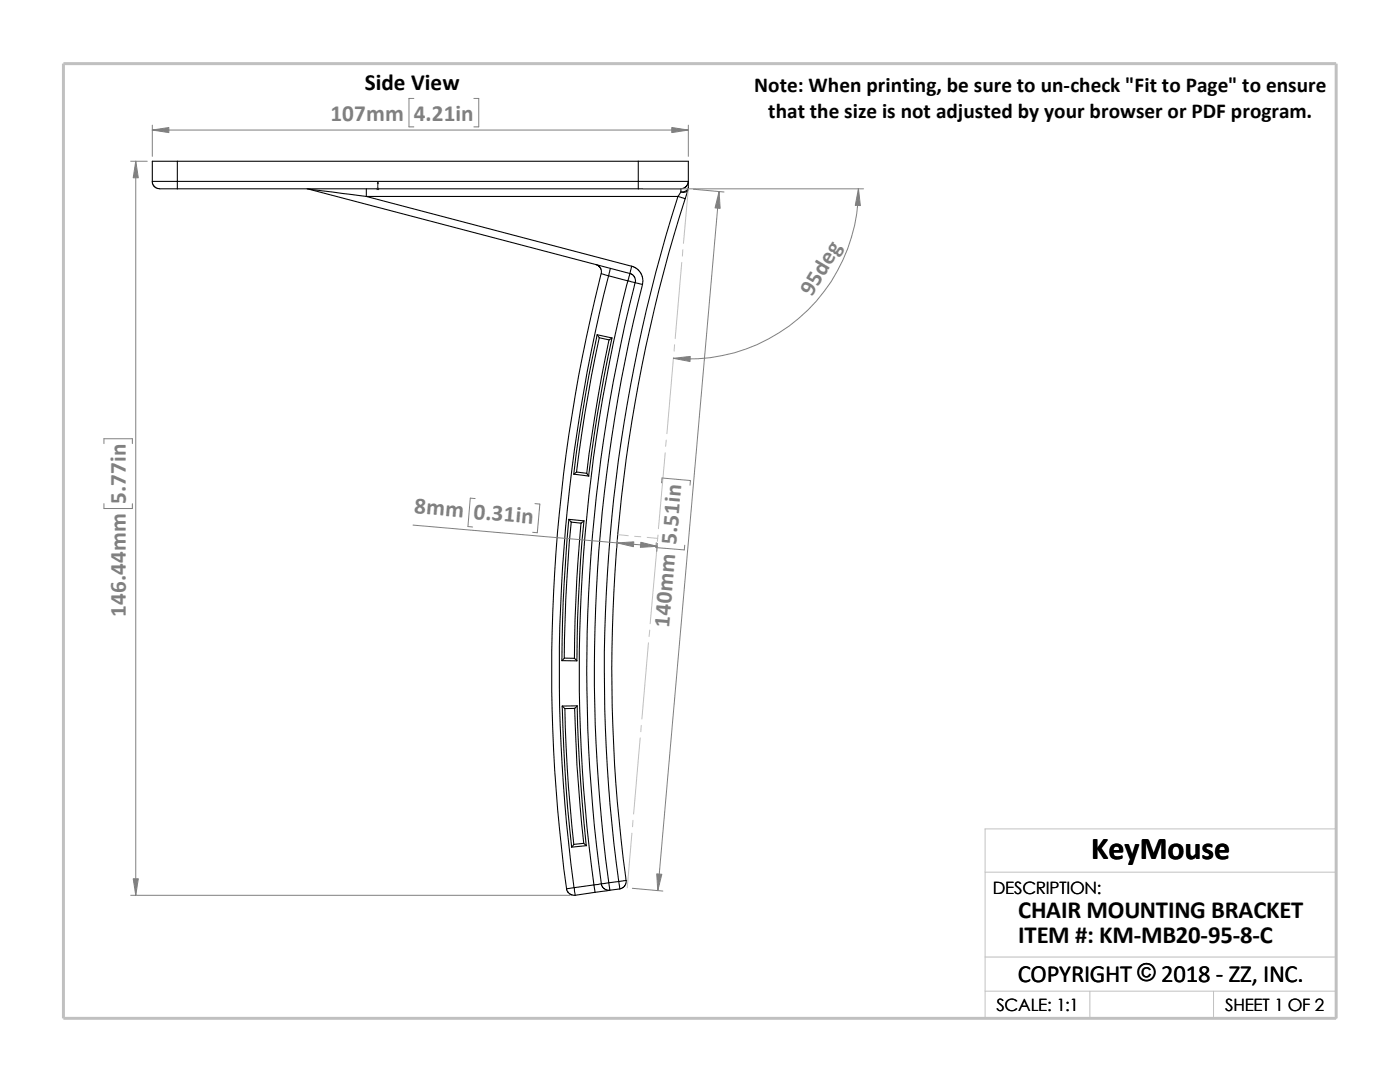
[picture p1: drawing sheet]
<svg xmlns="http://www.w3.org/2000/svg" width="279mm" height="216mm" viewBox="0 0 279 216" stroke-linecap="round" stroke-linejoin="round" font-family="sans-serif">
<g fill="none" stroke="#c0c0c0" stroke-width=".2">
<path d="M137.4 37.7l-1 10.9M136.1 52.4l-1.4 15.2M136.3 49.8l-.1 1.3M134.4 71.3l-1.3 15.2M134.6 68.8l-.1 1.3M132.8 90.3l-1.4 15.2M133 87.8l-.2 1.3M123.3 106.7l2.1 .2M126.7 107l1.2 .1M129.2 107.2l2.1 .2M131.1 109.3l-1.3 15.2M131.3 106.8l-.1 1.2"/>
<path d="M129.4 128.3l-1.3 15.2M129.7 125.7l-.2 1.3M127.8 147.2l-1.4 15.2M128 144.7l-.1 1.3M126.1 166.2l-.9 11M126.3 163.7l-.1 1.3M196.6 174h70.1M196.6 191h70.1M196.6 197.8h70.1M217.5 197.8v5.4M242.2 197.8v5.4M26.8 203.2h239.9v-37.8h-70.1v37.8"/>
</g>
<path d="M12.7 12.7h254v190.5h-254z" fill="none" stroke="#c0c0c0" stroke-width=".59"/>
<g fill="none" stroke="#000" stroke-width=".21">
<path d="M30.4 36.2h5M30.4 36.2v.3l.3 .6 .8 .5 3.9 .1M35.4 36.2v1.5M35.4 32.2h-5v4M35.4 32.2v4M35.4 36.2h92M35.4 32.2h92M35.4 37.7h92M61.3 37.7l.4 .1M61.7 37.8l64 16.8M61.7 37.8l11.4 1.4M73.1 39.2l53 13.9-.4 1.5"/>
<path d="M73.1 39.2h62.2M73.1 37.7v1.5M127.4 37.7h8.5M127.4 32.2v4M127.4 36.2h10M127.4 32.2h10v4M127.4 36.2v1.5M135.3 39.2a311.5 311.5 0 0 0-11.8 136.7M135.3 39.2l1.4 .5M135.9 37.7v.6M135.9 38.3l-.6 .9M136.7 39.7a310 310 0 0 0-11.8 136"/>
<path d="M137.3 37.9a1.14 1.14 0 0 1-1.4 .4M137.3 37.9l-.6 1.8M137.4 36.2l-.4 .9-.4 .4-.7 .2M137.4 37.5a1.3 1.3 0 0 1-1.5 .8M137.4 36.2v1.3M137.4 37.5l-.1 .4M118.9 52.8l.5 .2 .5 .6 .1 1 1.5 .4M120 54.6a321.4 321.4 0 0 0-6.9 122.7l1.5-.2M121.5 55a320.9 320.9 0 0 0-6.9 122.1M121.5 55l3.8 1M121.8 53.6l-.3 1.4M125.3 56a316.4 316.4 0 0 0-6.8 120.6"/>
<path d="M125.3 56l1.5 .4M125.7 54.6l.5 .2 .4 .4 .2 .7v.5M125.7 54.6l-.4 1.4M126 53.1l1.1 .5 .8 .9 .4 1-.1 1.3M126.7 56.3a315 315 0 0 0-6.7 120.1M126.8 56.4l1.4 .4M128.2 56.8a313.4 313.4 0 0 0-6.7 119.3M119.2 66.8a313.5 313.5 0 0 0-4.7 27.8M119.6 67.4l-.4-.6 2.9 .6M119.6 67.4l1.9 .4M119.6 67.4l-1.6 7.7-1.3 7.7-1.6 11.3M121.5 67.8l-2.1 11.2-1.8 11.6-.5 3.8"/>
<path d="M122.1 67.4l-.6 .4M122.1 67.4a291.2 291.2 0 0 0-4.6 27.6M117.1 94.4l.4 .6-3-.4M117.1 94.4l-2-.2-.6 .4M113.5 103.6l.5 .6M113.5 103.6l3 .3M113.5 103.6a312.9 312.9 0 0 0-1.4 28.2M114 104.2l-.4 3.9-.7 11.7-.3 11.5M116 104.4l-.9 11.3-.3 7.8-.2 7.9M116.5 103.9l-.5 .5-2-.2M116.5 103.9a320.3 320.3 0 0 0-1.4 27.9M114.6 131.4l.5 .5-3-.1"/>
<path d="M114.6 131.4l-2-.1-.5 .5M112.2 140.9a334.2 334.2 0 0 0 1.9 28.1M112.7 141.4l.3 7.8 .5 7.9 1 11.3M114.7 141.4l.4 11.3 1.4 15.6M114.7 141.4h-2M115.2 140.8a328.9 328.9 0 0 0 1.8 27.9M115.2 140.8l-.5 .6M115.2 140.8l-3 .1 .5 .5M113.1 177.3l.2 .7 .4 .4 1.1 .2M114.6 177.1l.2 1.5M116.5 168.3l.6 .4-3 .3M116.5 168.3l-2 .2-.4 .5"/>
<path d="M118.5 176.6l-3.9 .5M118.5 176.6l.2 1.5M118.7 178.1l-3.9 .5M120 176.4l-1.5 .2M120 176.4l.2 .6 .4 .4 .5 .2h.6M121.5 176.1l-1.5 .3M121.5 176.1l.2 1.5M121.7 177.6l-3 .5M123.5 175.9l-2 .2M123.5 175.9l1.5-.2-.3 1-.4 .4-.6 .3M123.5 175.9l.2 1.5M123.7 177.4l-2 .2"/>
</g>
<path d="M75.4 36.3l.1 .4h-.2z" fill="#00f" stroke="#00f" stroke-width=".2"/>
<path d="M75.3 37.7h.3M75.3 37.5l.3 .3M75.4 37.7h.1M75.4 36.3v1.5M75.5 37.5l-.3 .3" fill="none" stroke="#00f" stroke-width=".2"/>
<g fill="none" stroke="#808080" stroke-width=".2">
<path d="M82.6 19.6h-1v5.7h1M94.6 19.6h.9v5.7h-.9M26.1 32.2h3.3M27.1 32.2v146.4M30.4 26h107M30.4 25v6.2M128.4 37.7h43.9M137.4 25v6.2M138.4 37.8l6.1 .5M143.5 38.2l-12.2 139.5M171.3 37.7a33.9 33.9 0 0 1-36.9 33.8M20.7 88.5v-1h5.7v1"/>
<path d="M94.8 99.5l-.9-.1-.5 5.7 .9 .1M132 96.4l.1-1 5.7 .5-.1 .9M20.7 100.5v1h5.7v-1M82.4 104.8l48.7 4.2M106.8 100.5l.9 .1-.5 5.7-.9-.1M123.2 107.7l-.1 1.6M131 108.3l-.1 1 5.7 .4 .1-.9M131.2 108.4l-.1 1.6M26.1 178.6h87.7M126.2 177.2l6.1 .6"/>
</g>
<g fill="#808080" stroke="#808080" stroke-width=".2">
<path d="M143.5 38.2l.2 3.4-1-.1z"/>
<path d="M131.1 174.4l1 .1-.8 3.2z"/>
<path d="M127.9 108.2l3.2 .8-3.3 .2z"/>
<path d="M123.2 108.3l3.3-.2-.1 1z"/>
<path d="M134.4 71.5l3.4-.4-.1 1z"/>
<path d="M171.3 37.7l.4 3.3h-1z"/>
<path d="M30.4 26l3.3-.6v1.1z"/>
<path d="M134.1 25.4l3.3 .6-3.3 .5z"/>
<path d="M27.1 32.2l.5 3.3h-1z"/>
<path d="M26.6 175.3h1l-.5 3.3z"/>
</g>
<text font-size="6.4" x="217.8" y="171.4">KeyMouse</text>
<g font-size="4.9">
<text x="203.2" y="183.2">CHAIR MOUNTING BRACKET</text>
<text x="203.2" y="188.1">ITEM #: KM-MB20-95-8-C</text>
<text x="203.1" y="195.9">COPYRIGHT © 2018 - ZZ, INC.</text>
<text x="227" y="195.8">©</text>
</g>
<text font-size="4.6" x="72.8" y="18">Side View</text>
<g font-size="4.6" fill="#808080">
<text x="66" y="24.1">107mm</text>
<text x="82.6" y="24.1">4.21in</text>
<text x="162" y="59.3" transform="rotate(-59 162 59.3)">95deg</text>
<text x="25.1" y="100.5" transform="rotate(-90 25.1 100.5)">5.77in</text>
<text x="82.6" y="102.4" transform="rotate(5 82.6 102.4)">8mm 0.31in</text>
<text x="25.1" y="123.1" transform="rotate(-90 25.1 123.1)">146.44mm</text>
<text x="133.5" y="125.2" transform="rotate(-85 133.5 125.2)">140mm 5.51in</text>
</g>
<g font-size="4.2">
<text x="150.5" y="18.4">Note: When printing, be sure to un-check &quot;Fit to Page&quot; to ensure</text>
<text x="153.3" y="23.6">that the size is not adjusted by your browser or PDF program.</text>
</g>
<g font-size="3.4">
<text x="198.2" y="178.5">DESCRIPTION:</text>
<text x="198.8" y="201.7">SCALE: 1:1</text>
<text x="244.5" y="201.7">SHEET 1 OF 2</text>
</g>
</svg>
